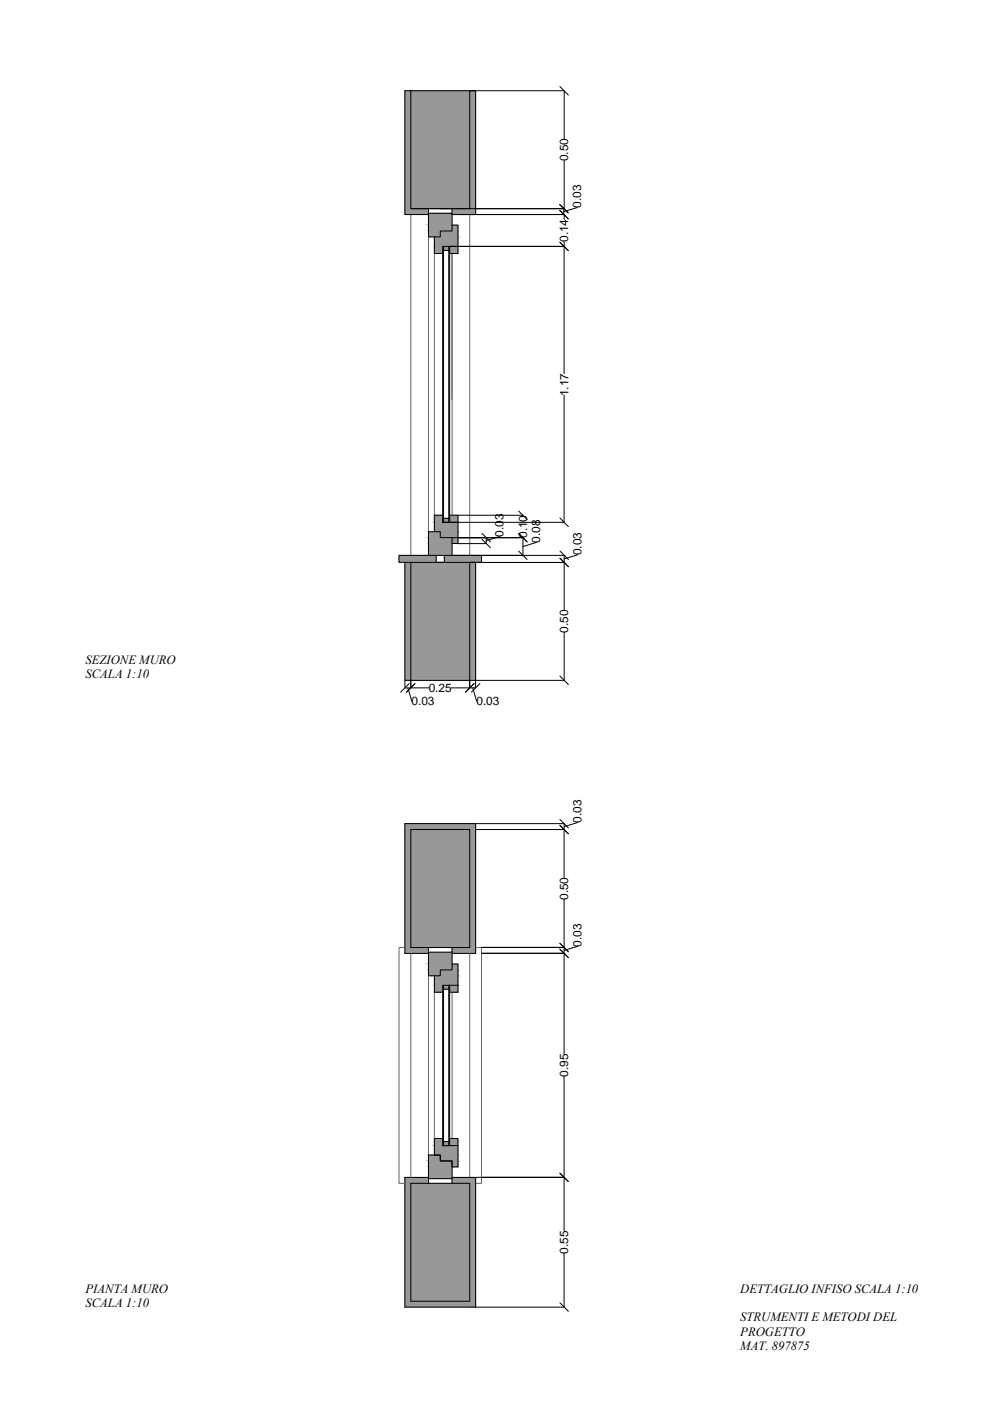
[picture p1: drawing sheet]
<svg xmlns="http://www.w3.org/2000/svg" width="420mm" height="594mm" viewBox="0 0 420 594" stroke-linecap="round" stroke-linejoin="round" font-family="sans-serif">
<!-- layer: SECCION -->
<path d="M174.2 38.5h25v50h-25zM174.2 38.5h25M174.2 88.5h25M174.2 238.5h25v50h-25zM174.2 238.5h25M174.2 288.5h25M174.2 351.7h25v50.1h-25zM174.2 501.8h25v50h-25z" fill="none" stroke="#000" stroke-width=".42"/>
<!-- layer: 2 -->
<g fill="#989898" stroke="#989898" stroke-width=".42">
<path d="M174.2 38.5l25 50v-50zM174.2 38.5l25 50h-25z"/>
<path d="M174.2 238.5l25 50v-50zM174.2 238.5l25 50h-25z"/>
<path d="M174.2 351.7l25 50.1v-50.1zM174.2 351.7l25 50.1h-25z"/>
<path d="M174.2 501.8l25 50v-50zM174.2 501.8l25 50h-25z"/>
</g>
<!-- layer: SEXIONEPICCOLA -->
<g fill="#989898" stroke="#989898" stroke-width=".42">
<path d="M171.7 238.5h2.5v50z"/>
<path d="M199.2 38.5l2.4 50v-50zM199.2 38.5l2.4 50h-2.4z"/>
<path d="M171.7 38.5l2.5 50v-50zM171.7 38.5l2.5 50h-2.5z"/>
<path d="M191.7 88.5l9.9 2v-2zM191.7 88.5l9.9 2h-9.9z"/>
<path d="M171.7 88.5l10 2v-2zM171.7 88.5l10 2h-10z"/>
<path d="M191.7 90.5l9.9 .5v-.5zM191.7 90.5l9.9 .5h-9.9z"/>
<path d="M171.7 90.5l10 .5v-.5zM171.7 90.5l10 .5h-10z"/>
<path d="M188.1 104.5l2.2 1.7v-1.7zM188.1 104.5l2.2 1.7h-2.2z"/>
<path d="M188.1 219.8l2.2 1.7v-1.7zM188.1 219.8l2.2 1.7h-2.2z"/>
<path d="M171.7 238.5v50h2.5zM171.7 288.5h2.5z"/>
<path d="M199.2 238.5l2.4 50v-50zM199.2 238.5l2.4 50h-2.4z"/>
<path d="M171.7 349.3l29.9 2.4v-2.4zM171.7 349.3l29.9 2.4h-29.9z"/>
<path d="M199.2 351.7l2.4 50.1v-50.1zM199.2 351.7l2.4 50.1h-2.4z"/>
<path d="M171.7 351.7l2.5 50.1v-50.1zM171.7 351.7l2.5 50.1h-2.5z"/>
<path d="M191.7 401.8l9.9 2v-2zM191.7 401.8l9.9 2h-9.9z"/>
<path d="M171.7 401.8l10 2v-2zM171.7 401.8l10 2h-10z"/>
<path d="M191.7 403.8l9.9 .5v-.5zM191.7 403.8l9.9 .5h-9.9z"/>
<path d="M171.7 403.8l10 .5v-.5zM171.7 403.8l10 .5h-10z"/>
<path d="M188.1 417.8l2.2 1.7v-1.7zM188.1 417.8l2.2 1.7h-2.2z"/>
<path d="M188.1 484.1l2.2 1.7v-1.7zM188.1 484.1l2.2 1.7h-2.2z"/>
<path d="M191.7 499.3l9.9 .5v-.5zM191.7 499.3l9.9 .5h-9.9z"/>
<path d="M171.7 499.3l10 .5v-.5zM171.7 499.3l10 .5h-10z"/>
<path d="M191.7 499.8l9.9 2v-2zM191.7 499.8l9.9 2h-9.9z"/>
<path d="M171.7 499.8l10 2v-2zM171.7 499.8l10 2h-10z"/>
<path d="M199.2 501.8l2.4 50v-50zM199.2 501.8l2.4 50h-2.4z"/>
<path d="M171.7 501.8l2.5 50v-50zM171.7 501.8l2.5 50h-2.5z"/>
<path d="M171.7 551.8l29.9 2.5v-2.5zM171.7 551.8l29.9 2.5h-29.9z"/>
<path d="M191.7 95.5l2.5 2.5v-2.5zM191.7 95.5l2.5 2.5h-2.5z"/>
<path d="M186.7 98l7.5 2.5v-2.5zM186.7 98l7.5 2.5h-7.5z"/>
<path d="M184.2 100.5l10 4v-4zM184.2 100.5l10 4h-10z"/>
<path d="M190.6 104.5l3.6 3v-3zM190.6 104.5l3.6 3h-3.6z"/>
<path d="M184.2 104.5l3.5 3v-3zM184.2 104.5l3.5 3h-3.5z"/>
<path d="M190.6 218.5l3.6 3v-3zM190.6 218.5l3.6 3h-3.6z"/>
<path d="M184.2 218.5l3.5 3v-3zM184.2 218.5l3.5 3h-3.5z"/>
<path d="M184.2 221.5l10 4v-4zM184.2 221.5l10 4h-10z"/>
<path d="M186.7 225.5l7.5 2.5v-2.5zM186.7 225.5l7.5 2.5h-7.5z"/>
<path d="M191.7 228l2.5 2.5v-2.5zM191.7 228l2.5 2.5h-2.5z"/>
<path d="M191.7 408.8l2.5 2.5v-2.5zM191.7 408.8l2.5 2.5h-2.5z"/>
<path d="M186.7 411.3l7.5 2.5v-2.5zM186.7 411.3l7.5 2.5h-7.5z"/>
<path d="M184.2 413.8l10 4v-4zM184.2 413.8l10 4h-10z"/>
<path d="M190.6 417.8l3.6 3v-3zM190.6 417.8l3.6 3h-3.6z"/>
<path d="M184.2 417.8l3.5 3v-3zM184.2 417.8l3.5 3h-3.5z"/>
<path d="M190.6 482.8l3.6 3v-3zM190.6 482.8l3.6 3h-3.6z"/>
<path d="M184.2 482.8l3.5 3v-3zM184.2 482.8l3.5 3h-3.5z"/>
<path d="M184.2 485.8l10 4v-4zM184.2 485.8l10 4h-10z"/>
<path d="M186.7 489.8l7.5 2.5v-2.5zM186.7 489.8l7.5 2.5h-7.5z"/>
<path d="M191.7 492.3l2.5 2.5v-2.5zM191.7 492.3l2.5 2.5h-2.5z"/>
</g>
<g fill="none" stroke="#000" stroke-width=".42">
<path d="M174.2 38.5h-2.5v52.5h10M199.2 38.5h2.4v52.5h-9.9M181.7 88.5v2h10v-2h-5M187.7 107.5v111M188.1 104.5v1.7h2.2M188.1 106.2v113.6M190.3 104.5v115.3M190.6 104.5v114M171.7 238.5v50h2.5M188.1 221.5v-1.7h2.2v1.7M199.2 238.5h2.4v50h-2.4M181.7 401.8v2h10v-2"/>
<path d="M181.7 404.3h-10v-55h29.9v55h-9.9M188.1 417.8v1.7h2.2M188.1 419.5v64.6M190.3 417.8v66.3M190.6 417.8v65M187.7 420.8v62M181.7 499.3h-10v55h29.9v-55h-9.9M188.1 485.8v-1.7h2.2v1.7M181.7 501.8v-2h10v2"/>
</g>
<!-- layer: 1 -->
<g fill="#989898" stroke="#989898" stroke-width=".42">
<path d="M188.4 235.5l15.7 3v-3zM188.4 235.5l15.7 3h-15.7z"/>
<path d="M169.2 235.5l15.7 3v-3zM169.2 235.5l15.7 3h-15.7z"/>
<path d="M181.7 90.5l10 5v-5zM181.7 90.5l10 5h-10z"/>
<path d="M181.7 95.5l10 2.5v-2.5zM181.7 95.5l10 2.5h-10z"/>
<path d="M181.7 98l5 2.5v-2.5zM181.7 98l5 2.5h-5z"/>
<path d="M181.7 225.5l5 2.5v-2.5zM181.7 225.5l5 2.5h-5z"/>
<path d="M181.7 228l10 2.5v-2.5zM181.7 228l10 2.5h-10z"/>
<path d="M181.7 230.5l10 5v-5zM181.7 230.5l10 5h-10z"/>
<path d="M181.7 403.8l10 5v-5zM181.7 403.8l10 5h-10z"/>
<path d="M181.7 408.8l10 2.5v-2.5zM181.7 408.8l10 2.5h-10z"/>
<path d="M181.7 411.3l5 2.5v-2.5zM181.7 411.3l5 2.5h-5z"/>
<path d="M181.7 489.8l5 2.5v-2.5zM181.7 489.8l5 2.5h-5z"/>
<path d="M181.7 492.3l10 2.5v-2.5zM181.7 492.3l10 2.5h-10z"/>
<path d="M181.7 494.8l10 5v-5zM181.7 494.8l10 5h-10z"/>
</g>
<!-- layer: PROYECCION -->
<path d="M174.2 91v144.5M181.7 90.5v135M199.2 91v144.5M184.2 107.5v111M191.7 107.5v111M171.7 401.8h-2.5v100h2.5M174.2 404.3v95M181.7 403.8v96M199.2 404.3v95M201.6 401.8h2.5v100h-2.5M184.2 420.8v62M191.7 420.8v62" fill="none" stroke="#636363" stroke-width=".42"/>
<!-- layer: LASTRE -->
<path d="M174.2 238.5h-5v-3h15.7v3M188.4 238.5v-3h15.7v3h-4.9" fill="none" stroke="#000" stroke-width=".42"/>
<!-- layer: TELAIO -->
<path d="M181.7 90.5h10v7.5h-5v2.5h-5zM191.7 95.5h2.5v9h-6.5v3h-3.5v-7M194.2 104.5v3h-3.6M181.7 225.5h5v2.5h5v7.5h-10zM184.2 225.5v-7h3.5v3h6.5v9h-2.5M188.7 221.5h-1h2.9v-3h3.6v3M181.7 403.8v10h5v-2.5h5v-7.5M191.7 408.8h2.5v9h-6.5v3h-3.5v-7M194.2 417.8v3h-3.6M181.7 499.8v-10h5v2.5h5v7.5M184.2 482.8h3.5v3h6.5v9h-2.5v-2.5h-5v-2.5h-2.5zM188.7 485.8h-1h2.9v-3h3.6v3" fill="none" stroke="#000" stroke-width=".42"/>
<!-- layer: quote -->
<g fill="none" stroke="#000" stroke-width=".42">
<path d="M199.2 38.5h40v20.3M239.2 68.2v20.3h-40M194.3 91h44.9v2M239 88.5v2.5M244.6 88l-5.6 1.7M239.2 104.5v54M239.2 102.4v2.1h-48.5M239.2 167.5v54M194.2 218.5h27.5M190.9 221.5h48.3M191.7 235.5h47.5v23.3M191.7 228h30.1"/>
<path d="M201.7 238.5h37.5M206.1 228l.1 2.5h-12M211.7 227.5l-5.6 1.7M221.7 227.9v7.6M227.3 230l-5.6 1.7M244.8 235.2l-5.6 1.8M239.2 268.2v20.3h-37.5M171.7 288.5v3.2h2.5v-3.2v3.2h7.7M172.9 291.7l1.7 5.6M199.2 288.5v3.2M200.4 291.7l1.8 5.6M201.6 288.5v3.2h-10.2"/>
<path d="M201.6 349.3h37.6v2.4h-37.5h37.5M239.2 351.7v20.4M244.8 348.8l-5.6 1.7M239.2 381.5v65.5M204.3 401.7h34.9M204.3 404.2h34.9M244.8 401.3l-5.6 1.7M239.2 456.5v65.5M201.7 499.2h37.5M239.2 531.5v22.8M201.7 554.3h37.5"/>
</g>
<!-- layer: 0 -->
<g fill="none" stroke="#000" stroke-width=".42">
<path d="M237.4 36.7l3.6 3.6M237.2 86.7l3.6 3.6M237.2 89.2l3.6 3.6M237.4 86.7l3.6 3.6M237.4 89.2l3.6 3.6M237.4 102.7l3.6 3.6M219.9 216.7l3.6 3.6M237.4 219.7l3.6 3.6M204.4 226.2l3.6 3.6M204.4 228.7l3.6 3.6M219.9 226.2l3.6 3.6M219.9 233.7l3.6 3.6"/>
<path d="M237.4 236.7l3.6 3.6M237.4 233.7l3.6 3.6M173.5 289.9l-3.6 3.6M176 289.9l-3.6 3.6M201 289.9l-3.6 3.6M203.5 289.9l-3.6 3.6M237.4 286.7l3.6 3.6M237.4 347.5l3.6 3.6M237.4 350l3.6 3.6M237.4 400l3.6 3.6M237.4 402.5l3.6 3.6M237.4 497.5l3.6 3.6"/>
<path d="M237.4 552.5l3.6 3.5"/>
</g>
<g font-size="5.4">
<text x="36.3" y="281.6">SEZIONE MURO</text>
<text x="36.3" y="287.7">SCALA 1:10</text>
<text x="36.3" y="548.3">PIANTA MURO</text>
<text x="313.9" y="548.3">DETTAGLIO INFISO SCALA 1:10</text>
<text x="36.3" y="554.3">SCALA 1:10</text>
<text x="313.8" y="560.4">STRUMENTI E METODI DEL</text>
<text x="313.9" y="566.4">PROGETTO</text>
<text x="313.9" y="572.5">MAT. 897875</text>
</g>
<g font-size="5">
<text x="240.9" y="68.4" transform="rotate(-90 240.9 68.4)">0.50</text>
<text x="246.4" y="88.2" transform="rotate(-90 246.4 88.2)">0.03</text>
<text x="240.9" y="102.6" transform="rotate(-90 240.9 102.6)">0.14</text>
<text x="241" y="168.1" transform="rotate(-90 241 168.1)">1.17</text>
<text x="213.5" y="227.7" transform="rotate(-90 213.5 227.7)">0.03</text>
<text x="223.4" y="228.1" transform="rotate(-90 223.4 228.1)">0.10</text>
<text x="229.1" y="230.2" transform="rotate(-90 229.1 230.2)">0.08</text>
<text x="246.6" y="235.4" transform="rotate(-90 246.6 235.4)">0.03</text>
<text x="240.9" y="268.4" transform="rotate(-90 240.9 268.4)">0.50</text>
<text x="181.8" y="293.5">0.25</text>
<text x="174.5" y="299.1">0.03</text>
<text x="202" y="299">0.03</text>
<text x="246.6" y="349" transform="rotate(-90 246.6 349)">0.03</text>
<text x="240.9" y="381.6" transform="rotate(-90 240.9 381.6)">0.50</text>
<text x="246.5" y="401.4" transform="rotate(-90 246.5 401.4)">0.03</text>
<text x="240.9" y="456.6" transform="rotate(-90 240.9 456.6)">0.95</text>
<text x="240.9" y="531.7" transform="rotate(-90 240.9 531.7)">0.55</text>
</g>
</svg>
